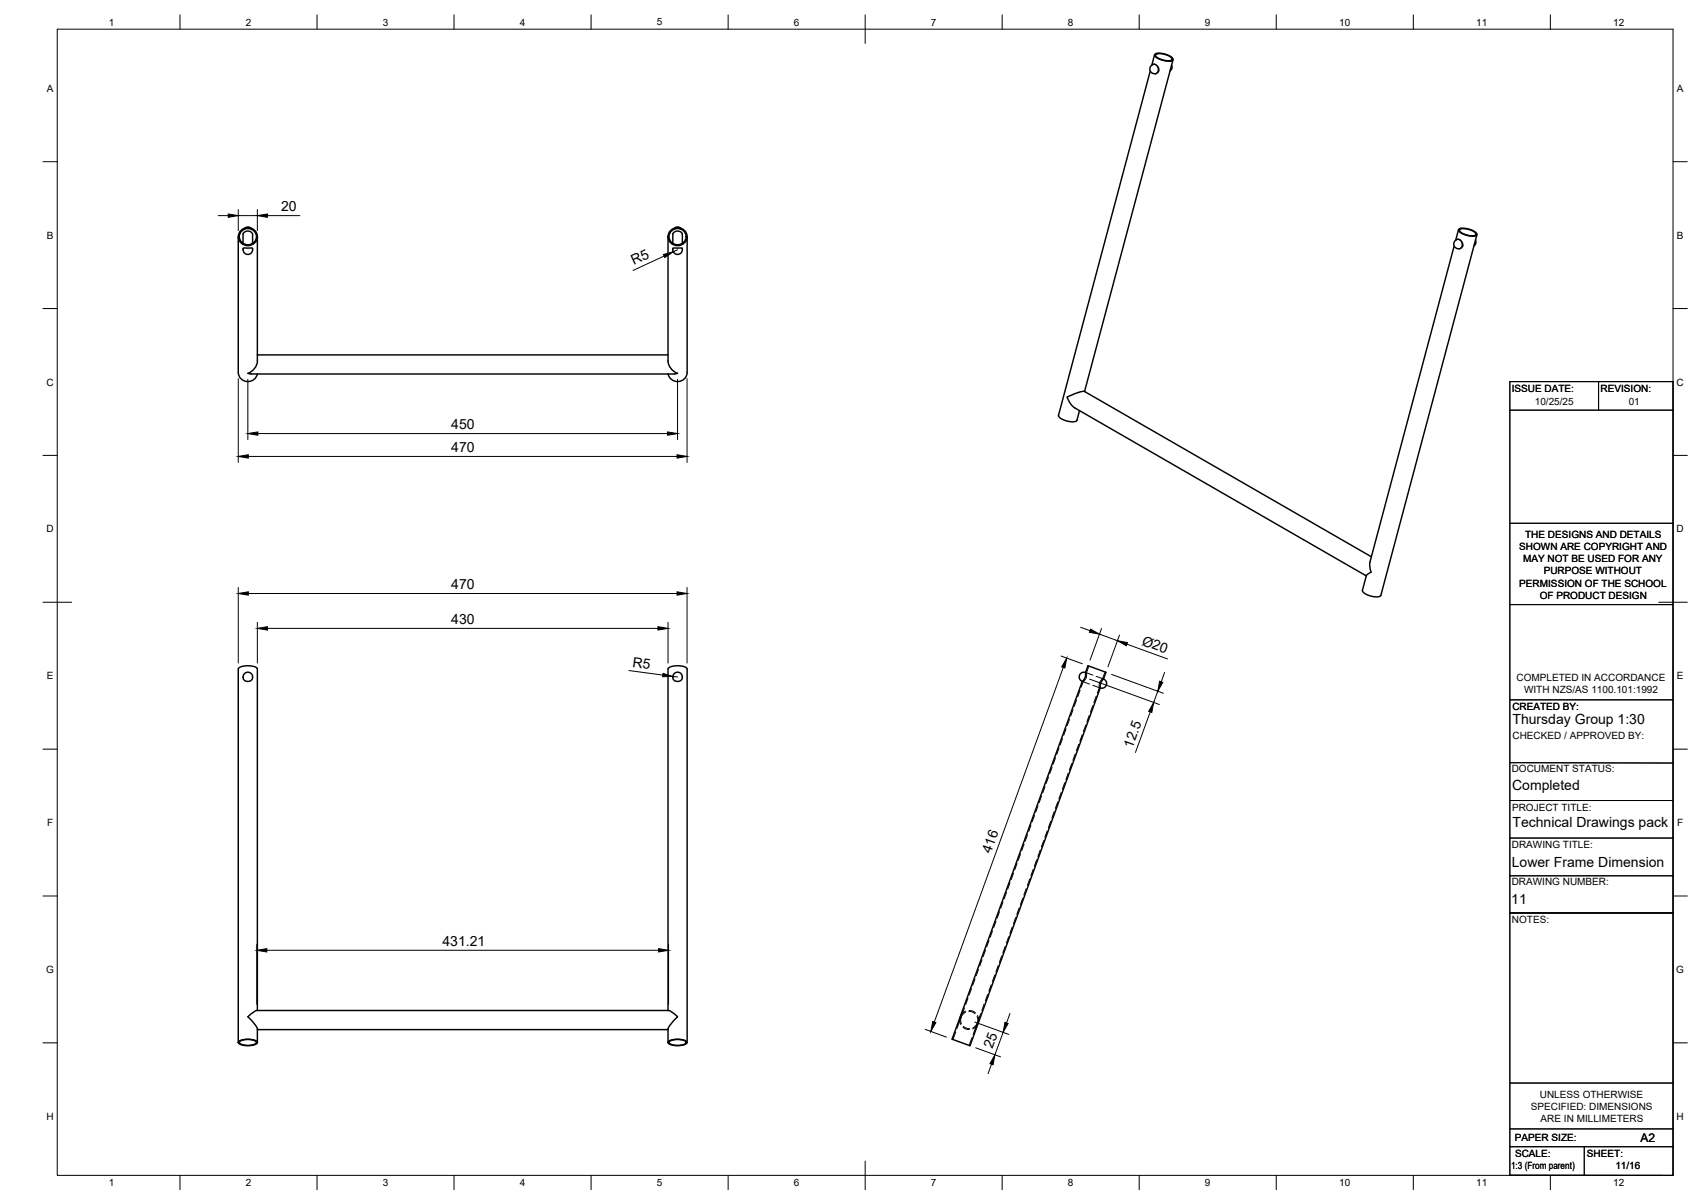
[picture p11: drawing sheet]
<svg xmlns="http://www.w3.org/2000/svg" width="594mm" height="420mm" viewBox="0 0 594 420" stroke-linecap="round" stroke-linejoin="round" font-family="sans-serif">
<!-- layer: Visible -->
<g fill="none" stroke="#000" stroke-width=".51">
<path d="M403 19.1l-1 3.6M403.1 18.9a5.9 5.9 0 0 1 6.4 1.8 2.27 2.27 0 0 1-2.8 .5l-2.7-.9-.9-.7zM403.4 19.1a5.4 5.4 0 0 1 5.7 1.5 2.04 2.04 0 0 1-2.5 .5l-2.4-.8-.8-.7zM401.5 24.8l-32 120.1a4.1 4.1 0 0 0 3.6 2.2l1.4 .1 1.3-.3 1-3.6M402 22.8a1.62 1.62 0 0 1 2.3 .7 1.62 1.62 0 0 1-1 2.2 1.66 1.66 0 0 1-1.8-.9 1.66 1.66 0 0 1 .5-2zM409 22.7l.1 .9-.7 1.2M409.4 20.8l-30.8 115.8M85.4 79.6a1.66 1.66 0 0 1 2.2 0M235.4 79.6a1.66 1.66 0 0 1 2.2 0M83.2 82.6v47.4a3.4 3.4 0 0 0 3.1 3.2 3.4 3.4 0 0 0 3.5-2.7M84.2 80.4a3.3 3.3 0 0 1 4.7-.2 3.3 3.3 0 0 1 0 4.7 3.3 3.3 0 0 1-4.7-.1 3 3 0 0 1 0-4.4zM84.8 84.9v-3.2a1.85 1.85 0 0 1 1.7-1.1 1.85 1.85 0 0 1 1.7 1.1v3.2"/>
<path d="M88.2 87.1a1.66 1.66 0 0 1-2 1.7 1.66 1.66 0 0 1-1.2-2.2h3l.2 .5M89.8 82.6v43.4M233.2 82.6v43.4a5 5 0 0 0 3.3 4.3l-1.1 .2M234.1 80.4a3.3 3.3 0 0 1 4.7-.2 3.3 3.3 0 0 1 0 4.7 3.3 3.3 0 0 1-4.7-.1 3 3 0 0 1 0-4.4zM234.8 84.9v-3.2a1.85 1.85 0 0 1 1.7-1.1 1.85 1.85 0 0 1 1.7 1.1v3.2M234.9 86.6h3a1.34 1.34 0 0 1-1 2.1 1.71 1.71 0 0 1-2-2.1zM239.8 82.6v47.4a3.4 3.4 0 0 1-3.1 3.2 3.4 3.4 0 0 1-3.5-2.7M507.6 85.9l-29.4 110.2-.1 1.6 .5 2-1.7 1.1-1.4 5.2M508 83.9a1.59 1.59 0 0 1 2.6 1.2 1.59 1.59 0 0 1-2.5 1.4l-.7-1.1 .1-.8zM509.1 80.2l-1 3.6M509.2 80a5.9 5.9 0 0 1 6.3 1.8 2.27 2.27 0 0 1-2.7 .5l-2.7-.9-.9-.7zM509.5 80.1a5.4 5.4 0 0 1 5.7 1.6 2.04 2.04 0 0 1-2.5 .5l-2.4-.9-.8-.6z"/>
<path d="M515 83.8l.2 .9-.7 1.1M515.5 81.9l-33.5 125.9M86.5 130.3l1.2 .2M87.6 130.5h147.8M89.8 123.8h143.4M89.9 126a5 5 0 0 1-3.4 4.3M478.7 194.3l-100.2-57.7-2.3 .4-3.7 1.6 1.4 2.6 1.3 1.2 101.7 58.6M475.6 206a4.1 4.1 0 0 0 3.6 2.2l1.9 .1 .9-.5M88.2 236.2a1.67 1.67 0 0 0-2.4-1.4 1.67 1.67 0 0 0-.5 2.7 1.67 1.67 0 0 0 2.7-.5l.2-.8M89.8 233.5v119.1M89.9 233.5a4.1 4.1 0 0 0-4.1-1.1l-1.9 .3-.7 .8v130.3M377.8 237.8l-45.5 124.8 4.6 1.7 1.7 .6 45.4-124.8"/>
<path d="M378.9 234.7l.9-2.4 4.5 1.7 1.7 .6-.8 2.4a3.3 3.3 0 0 0-1.2 3.1M378.9 234.7a3.3 3.3 0 0 1-1.1 3.1M378.9 234.7a1.66 1.66 0 0 0-2.1 1 1.66 1.66 0 0 0 1 2.1M385.2 237a1.66 1.66 0 0 1 1 2.1 1.66 1.66 0 0 1-2.2 1M86.5 354.8a11.9 11.9 0 0 1 3.4 4.3M86.5 354.8l1.9-1.6 1.3-.6h143.7l1.2 .6 1.9 1.6a12 12 0 0 0-3.3 4.3v4.7M89.8 359.1v4.7M89.8 359.3h143.4M233.2 352.6v-119.1a4.1 4.1 0 0 1 4.1-1.1l1.8 .3 .7 .8v130.3M83.3 363.5a6.5 6.5 0 0 1 6.5 0l.1 .3a4.1 4.1 0 0 1-4.1 1.1l-2.3-.6zM83.6 363.5a5.9 5.9 0 0 1 5.8 0l.1 .3a4.7 4.7 0 0 1-5.1 .7l-.8-.4zM233.3 363.5a6.5 6.5 0 0 1 6.5 0v.3a4.1 4.1 0 0 1-4.1 1.1l-2.2-.6z"/>
<path d="M233.6 363.5a5.9 5.9 0 0 1 5.8 0l.1 .3a4.7 4.7 0 0 1-5.1 .7l-.8-.4z"/>
<circle cx="86.4" cy="82.6" r="2.92"/>
<circle cx="236.6" cy="82.6" r="2.92"/>
<circle cx="236.5" cy="236.2" r="1.65"/>
</g>
<!-- layer: Hidden -->
<g fill="none" stroke="#000" stroke-width=".35">
<path d="M378.1 237.9l-.7 1.9M378.1 237.9l2.2 .8M379.2 234.8a3 3 0 0 1-1.1 3.1M379.2 234.8l2.3 .8M380.1 232.4l-.9 2.4M381.5 239.2l2.2 .8M382.6 236l2.3 .8M383.7 240l-.7 1.9M384.9 236.8a3.1 3.1 0 0 0-1.2 3.2M385.7 234.5l-.8 2.3M370.9 257.7l-.8 2.2M372.1 254.3l-.8 2.3"/>
<path d="M373.3 251l-.8 2.2M374.5 247.6l-.8 2.3M375.8 244.3l-.9 2.2M376.5 259.8l-.8 2.2M377 240.9l-.8 2.3M377.7 256.4l-.8 2.2M379 253l-.9 2.3M380.2 249.7l-.8 2.2M381.4 246.3l-.8 2.3M382.6 243l-.8 2.2M363.5 277.8l-.8 2.3M364.8 274.5l-.8 2.2"/>
<path d="M366 271.1l-.8 2.3M367.2 267.8l-.8 2.2M368.4 264.4l-.8 2.3M369.2 279.9l-.8 2.2M369.7 261l-.8 2.3M370.4 276.5l-.8 2.3M371.6 273.2l-.8 2.2M372.9 269.8l-.9 2.3M374.1 266.5l-.8 2.2M375.3 263.1l-.8 2.2M356.2 298l-.8 2.2M357.4 294.6l-.8 2.3"/>
<path d="M358.6 291.3l-.8 2.2M359.9 287.9l-.8 2.3M361.1 284.6l-.8 2.2M362.3 281.2l-.8 2.2M363.1 296.7l-.8 2.2M364.3 293.3l-.8 2.3M365.5 290l-.8 2.2M366.7 286.6l-.8 2.2M368 283.3l-.8 2.2M348.9 318.1l-.8 2.3M350.1 314.8l-.8 2.2M351.3 311.4l-.8 2.2"/>
<path d="M352.6 308.1l-.9 2.2M353.8 304.7l-.8 2.2M355 301.3l-.8 2.3M355.7 316.8l-.8 2.3M357 313.5l-.8 2.2M358.2 310.1l-.8 2.2M359.4 306.7l-.8 2.3M360.6 303.4l-.8 2.2M361.8 300l-.8 2.3M341.5 338.3l-.8 2.2M342.8 334.9l-.9 2.2M344 331.6l-.8 2.2"/>
<path d="M345.2 328.2l-.8 2.2M346.4 324.8l-.8 2.3M347.7 321.5l-.9 2.2M348.4 337l-.8 2.2M349.6 333.6l-.8 2.3M350.9 330.2l-.9 2.3M352.1 326.9l-.8 2.2M353.3 323.5l-.8 2.3M354.5 320.2l-.8 2.2M335 356.3l.4 1.3M335 356.3l-1 2.7M336 353.6l-1 2.7"/>
<path d="M336 353.6a3.4 3.4 0 0 0-1 2.7M336.1 358.5l1.3 .7 .9 .1M336.3 358.2l1.2 .7h.9M336.7 351.7l-.7 1.9M337 353.3a3 3 0 0 0-1.4 3.9M337.1 352.8l-1.1 .8M337.9 348.3l-.8 2.3M338.2 353l.9 .1 1.2 .7M338.3 352.6l.9 .1 1.3 .7M339.1 345l-.8 2.2M340.3 341.6l-.8 2.3M340.6 358.4l-1.1 .7"/>
<path d="M340.6 358.4l-.9 2.6M341 354.7a2.99 2.99 0 0 1-1.4 4M341.2 354.4l.4 1.2M341.6 355.6l-1 2.8M341.6 355.6a3.4 3.4 0 0 1-1 2.8M342.3 353.8l-.7 1.8M343.5 350.4l-.8 2.2M344.7 347l-.8 2.3M346 343.7l-.9 2.2M347.2 340.3l-.8 2.3M333.6 360.1l-1 2.7M339.2 362.1l-.9 2.7"/>
</g>
<!-- layer: Visible Narrow -->
<path d="M402.7 22.4a1.73 1.73 0 0 1 1.5 1.5 1.73 1.73 0 0 1-.9 1.8M408.7 23.7l-.2 .7M508.8 83.5a1.73 1.73 0 0 1 1.5 1.5 1.73 1.73 0 0 1-1 1.8M514.8 84.8l-.2 .7" fill="none" stroke="#000" stroke-width=".35"/>
<!-- layer: TITLEBLOCK -->
<g fill="none" stroke="#000" stroke-width=".36">
<path d="M527 133.2h57v277l-57-.1zM558 133.2v9.9M527 143.1h57M527 182.6h57M527 211h57M527 244.2h56.9M527 279.4h57M527 266.1l57 .2M527 292.5h57M527 318.6h57M527 305.6h57M527.1 378h57"/>
<path d="M527 394h56.9M527 400.2h57M553 400.2v10"/>
</g>
<!-- layer: FD_Dimensions -->
<g fill="none" stroke="#000" stroke-width=".35">
<path d="M76.2 75.2h3.5M83.2 73.2v7.3M83.2 75.2h6.6M89.8 73.2v7.3M93.3 75.2h11.4M231.8 89.3l-10.8 5.1M236.5 87.2l-1.5 .7M83.2 132.1v29.3M86.5 132.4v21M236.5 132.4v21M239.8 132.1v29.3M86.7 159.3h149.6"/>
<path d="M90 151.3h143M83.2 205v26.4M86.7 207.1h149.6M89.8 217.2v14.2M93.3 219.3h136.4M233.2 217.2v14.2M239.8 205v26.4M377.2 218.9l3.3 1.2M384.5 219.3l-4 11.1M219.5 234l11.9 1.6M234.8 236.1l1.7 .2M370.4 228.9l7.4 2.7"/>
<path d="M371.1 232.9l-45 123.8M380.3 237l24.4 8.9M383.8 221.3l6.2 2.3M388 235.4l18.1 6.5M390.8 221.6l-4.1 11.1M393.3 224.8l14.2 5.2M406.5 234.6l-1.2 3.3M401.5 248.4l-5.2 14.2M404.1 241.2l-1.4 3.9M89.6 329.5v21M93.1 331.6h136.8M233.4 329.5v21"/>
<path d="M322.9 359.2l7.4 2.7M340.3 356.7l11.8 4.3M352.5 353.7l-1.2 3.3M340.6 365.7l8.6 3.1M346.1 371.4l-1.2 3.3M350.1 360.3l-2.8 7.8"/>
</g>
<g fill="#000" stroke="#000" stroke-width=".35">
<path d="M79.7 74.7l3.5 .5-3.5 .6zM89.8 75.2l3.5-.5v1.1zM231.6 88.8l3.4-.9-2.9 2zM83.2 159.3l3.5-.6v1.2zM86.5 151.3l3.5-.6v1.2zM233 150.7l3.5 .6-3.5 .6zM236.3 158.7l3.5 .6-3.5 .6zM83.2 207.1l3.5-.6v1.2zM89.8 219.3l3.5-.6v1.2zM229.7 218.7l3.5 .6-3.5 .6zM236.3 206.5l3.5 .6-3.5 .6zM380.7 219.6l3.1 1.7-3.5-.6z"/>
<path d="M231.5 235l3.3 1.1-3.5 .1zM372.3 229.6l-.6 3.5-1.1-.4zM390 223.6l3.5 .6-.4 1.1zM404.8 237.7l1.1 .4-1.8 3.1zM402.7 245.1l-.7 3.5-1.1-.4zM89.6 331.6l3.5-.6v1.2zM229.9 331l3.5 .6-3.5 .6zM325.6 356.5l1.1 .3-1.8 3.1zM350.8 356.8l1.1 .4-1.8 3.1zM347.3 368.1l-.7 3.5-1.1-.4z"/>
</g>
<!-- layer: BORDER -->
<g fill="none" stroke="#000" stroke-width=".35">
<path d="M20 10.2h564v400h-564zM62.8 5.2v5M110.7 5.2v5M158.5 5.2v5M206.3 5.2v5M254.1 5.2v5M302 5.2v10M349.8 5.2v5M397.6 5.2v5M445.5 5.2v5M493.3 5.2v5M541.1 5.2v5"/>
<path d="M15 56.4h5M584 56.4h5M15 107.7h5M584 107.7h5M15 158.9h5M584 158.9h5M15 210.2h10M579 210.2h10M15 261.4h5M584 261.4h5M15 312.7h5M584 312.7h5"/>
<path d="M15 363.9h5M584 363.9h5M62.8 410.2v5M110.7 410.2v5M158.5 410.2v5M206.3 410.2v5M254.1 410.2v5M302 405.2v10M349.8 410.2v5M397.6 410.2v5M445.5 410.2v5M493.3 410.2v5"/>
<path d="M541.1 410.2v5"/>
</g>
<g font-size="4.9">
<text x="98.1" y="73.8">20</text>
<text x="221.3" y="92.6" transform="rotate(-25 221.3 92.6)">R5</text>
<text x="157.5" y="149.8">450</text>
<text x="157.5" y="157.8">470</text>
<text x="157.5" y="205.7">470</text>
<text x="157.5" y="217.8">430</text>
<text x="398.3" y="224.9" transform="rotate(20 398.3 224.9)">Ø20</text>
<text x="220.7" y="232.7" transform="rotate(8 220.7 232.7)">R5</text>
<text x="527.9" y="252.8">Thursday Group 1:30</text>
<text x="395.3" y="261.3" transform="rotate(-70 395.3 261.3)">12.5</text>
<text x="527.8" y="275.8">Completed</text>
<text x="527.9" y="288.7">Technical Drawings pack</text>
<text x="345.9" y="298" transform="rotate(-70 345.9 298)">416</text>
<text x="527.7" y="302.5">Lower Frame Dimension</text>
<text x="527.5" y="315.3">11</text>
<text x="154.4" y="330.2">431.21</text>
<text x="346.4" y="366.2" transform="rotate(-70 346.4 366.2)">25</text>
</g>
<text font-size="4.2" x="572.6" y="398.6">A2</text>
<g font-size="3.5">
<text x="37.9" y="8.9">1</text>
<text x="85.8" y="8.9">2</text>
<text x="133.6" y="8.9">3</text>
<text x="181.4" y="8.9">4</text>
<text x="229.3" y="8.9">5</text>
<text x="277.1" y="8.9">6</text>
<text x="324.9" y="8.9">7</text>
<text x="372.7" y="8.9">8</text>
<text x="420.6" y="8.9">9</text>
<text x="467.4" y="8.9">10</text>
<text x="515.3" y="8.9">11</text>
<text x="563.1" y="8.9">12</text>
<text x="16.3" y="32">A</text>
<text x="585.3" y="32">A</text>
<text x="16.3" y="83.3">B</text>
<text x="585.3" y="83.3">B</text>
<text x="16.2" y="134.6">C</text>
<text x="527.6" y="136.7">ISSUE DATE:</text>
<text x="558.7" y="136.7">REVISION:</text>
<text x="585.2" y="134.6">C</text>
<text x="535.7" y="141.3">10/25/25</text>
<text x="568.5" y="141.3">01</text>
<text x="16.2" y="185.8">D</text>
<text x="585.2" y="185.8">D</text>
<text x="532.4" y="187.8">THE DESIGNS AND DETAILS</text>
<text x="530.3" y="192">SHOWN ARE COPYRIGHT AND</text>
<text x="531.6" y="196.3">MAY NOT BE USED FOR ANY</text>
<text x="538.8" y="200.5">PURPOSE WITHOUT</text>
<text x="530.3" y="204.7">PERMISSION OF THE SCHOOL</text>
<text x="537.4" y="208.9">OF PRODUCT DESIGN</text>
<text x="16.3" y="237">E</text>
<text x="529.3" y="237.7">COMPLETED IN ACCORDANCE</text>
<text x="585.3" y="237">E</text>
<text x="532" y="241.9">WITH NZS/AS 1100.101:1992</text>
<text x="527.9" y="247.8">CREATED BY:</text>
<text x="527.9" y="257.8">CHECKED / APPROVED BY:</text>
<text x="527.7" y="269.6">DOCUMENT STATUS:</text>
<text x="527.8" y="282.9">PROJECT TITLE:</text>
<text x="16.4" y="288.3">F</text>
<text x="585.4" y="288.3">F</text>
<text x="527.7" y="295.8">DRAWING TITLE:</text>
<text x="527.6" y="309">DRAWING NUMBER:</text>
<text x="527.7" y="322.1">NOTES:</text>
<text x="16.1" y="339.6">G</text>
<text x="585.1" y="339.6">G</text>
<text x="537.5" y="383.1">UNLESS OTHERWISE</text>
<text x="534.3" y="387.3">SPECIFIED: DIMENSIONS</text>
<text x="16.2" y="390.8">H</text>
<text x="537.7" y="391.5">ARE IN MILLIMETERS</text>
<text x="585.2" y="390.8">H</text>
<text x="528.8" y="398.3">PAPER SIZE:</text>
<text x="528.8" y="403.9">SCALE:</text>
<text x="553.9" y="403.7">SHEET:</text>
<text x="37.9" y="413.9">1</text>
<text x="85.8" y="413.9">2</text>
<text x="133.6" y="413.9">3</text>
<text x="181.4" y="413.9">4</text>
<text x="229.3" y="413.9">5</text>
<text x="277.1" y="413.9">6</text>
<text x="324.9" y="413.9">7</text>
<text x="372.7" y="413.9">8</text>
<text x="420.6" y="413.9">9</text>
<text x="467.4" y="413.9">10</text>
<text x="515.3" y="413.9">11</text>
<text x="527.4" y="408">1:3 (From parent)</text>
<text x="563.1" y="413.9">12</text>
<text x="563.8" y="408.1">11/16</text>
</g>
</svg>
